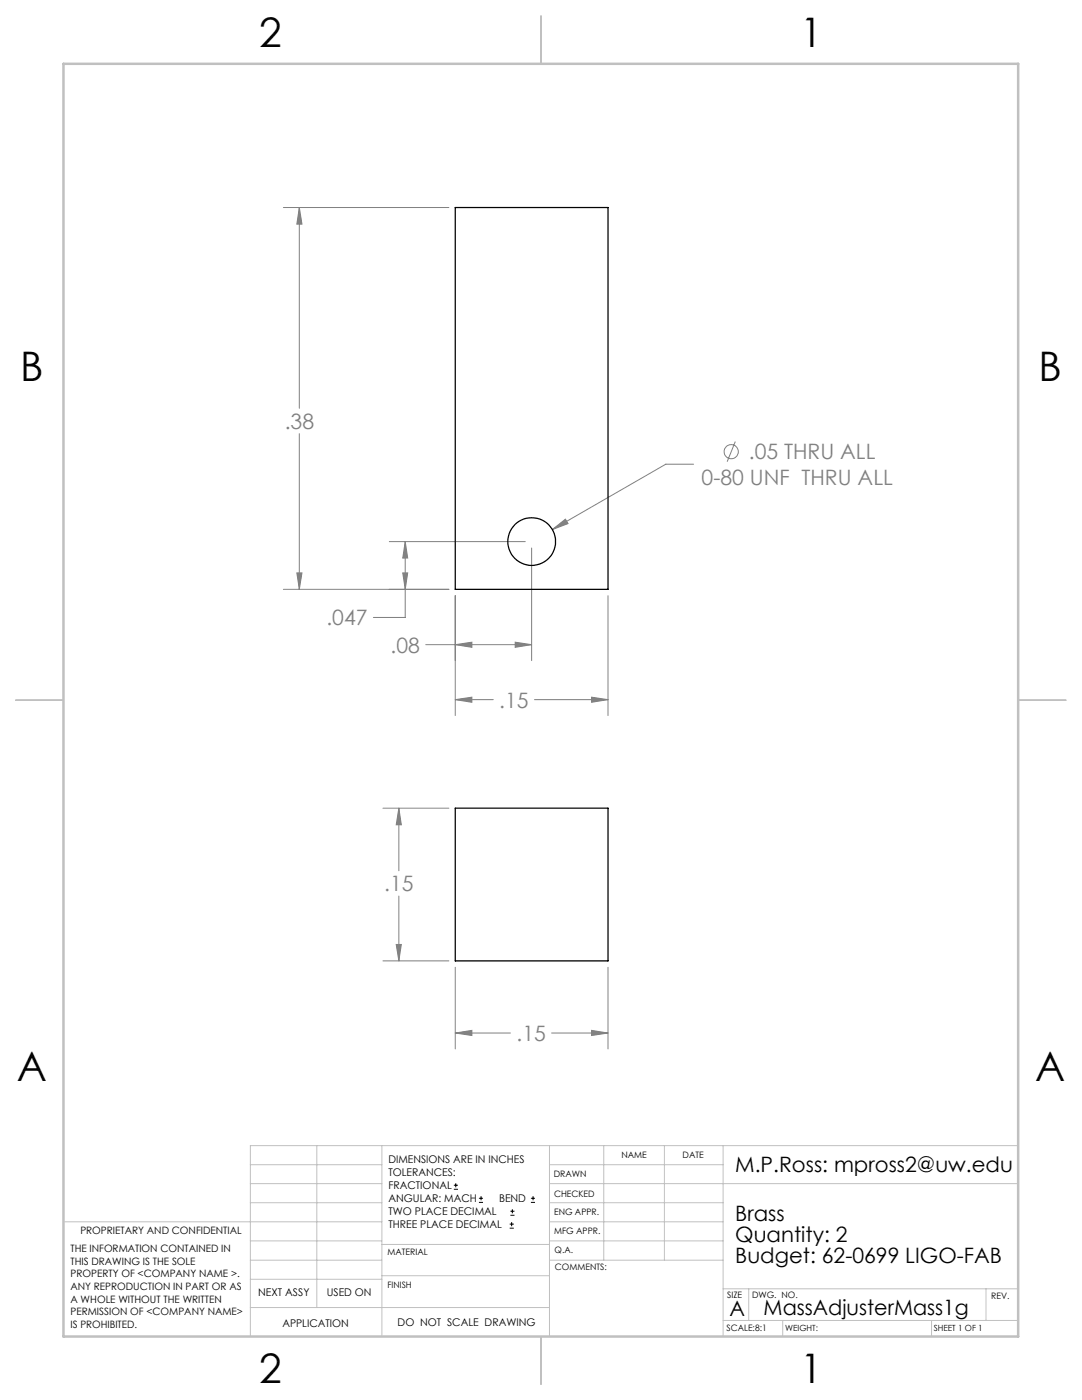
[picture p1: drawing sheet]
<svg xmlns="http://www.w3.org/2000/svg" width="216mm" height="279mm" viewBox="0 0 216 279" stroke-linecap="round" stroke-linejoin="round" font-family="sans-serif">
<g fill="none" stroke="#808080" stroke-width=".2">
<path d="M56.6 41.4h33M59.7 41.4l.6 3.3h-1.1zM59.7 41.4v40.1M59.7 86.5v31.1M138.4 92.6h-5.5l-22.7 13.1M146.7 88.1l-1.6 4M56.6 117.6h33M59.2 114.3h1.1l-.6 3.3zM77.7 108.1h27.1M80.4 114.3h1l-.5 3.3zM80.9 108.1l.5 3.3h-1zM80.9 108.1v15.1h-6.4"/>
<path d="M90.8 118.9v23.9M106.1 109.4v22.4M110.2 105.7l2.6-2.1 .5 .9zM121.3 118.9v23.9M84.9 128.7h21.2M90.8 139.6l3.4-.5v1.1zM90.8 128.7l3.4-.5v1zM90.8 139.6h7.6M102.8 128.2l3.3 .5-3.3 .5zM106.6 139.6h14.7M118 139.1l3.3 .5-3.3 .6zM76.4 161.3h13.2"/>
<path d="M79.6 161.3l.5 3.3h-1zM79.6 161.3v12.5M79.6 178.8v13M76.4 191.8h13.2M79.1 188.5h1l-.5 3.3zM90.8 193v16.3M121.3 193v16.3M90.8 206.2l3.4-.6v1.1zM90.8 206.2h11M110.1 206.2h11.2M118 205.6l3.3 .6-3.3 .5z"/>
<circle cx="145.9" cy="90.1" r="1.41"/>
</g>
<g fill="none" stroke="#000" stroke-width=".2">
<path d="M90.6 237.3h.8M90.6 236.5h.8M90.9 236.1v.9M95.6 240h.8M95.6 239.1h.8M96 238.7v.8M105.9 240h.9M105.9 239.1h.9M106.4 238.7v.8M101.7 245.1h.8M101.7 244.3h.8M101.8 242.5h.9"/>
<path d="M101.8 241.7h.9M102.1 243.9v.8M102.2 241.3v.8"/>
</g>
<g fill="none" stroke="#c0c0c0" stroke-width=".2">
<path d="M50 232.4h26.2M50 236.2h26.2M63.2 228.6v32.3M76.2 228.6v38.1M109.6 228.6v38.1M109.6 232.4h34.7M109.6 236.2h93.6M120.5 228.6v22.9M132.6 228.6v22.9M144.3 228.6v38.1M203.2 228.6h-153.2v38.1M12.7 243.8h63.5"/>
<path d="M50 251.5h26.2M50 240h26.2M50 247.7h26.2M50 255.3h26.2M76.2 254.6h33.4M76.2 248.4h33.4M109.6 251.5h34.7M109.6 243.8h34.7M109.6 240h34.7M109.6 247.7h34.7M144.3 257.2h58.9M149.4 257.2v6.3"/>
<path d="M196.7 257.2v6.3M50 260.9h59.6M144.3 263.5h58.9M156.2 263.5v3.2M185.9 263.5v3.2"/>
</g>
<path d="M108 3.2v9.5M3.1 139.7h9.6M203.2 139.7h9.5M108 266.7v9.6" fill="none" stroke="#c0c0c0" stroke-width=".25"/>
<path d="M12.7 12.7h190.5v254h-190.5z" fill="none" stroke="#c0c0c0" stroke-width=".5"/>
<path d="M90.8 139.6l3.4-.5v1.1zM118 139.1l3.3 .5-3.3 .6zM59.7 41.4l.6 3.3h-1.1zM59.2 114.3h1.1l-.6 3.3zM80.9 108.1l.5 3.3h-1zM80.4 114.3h1l-.5 3.3zM102.8 128.2l3.3 .5-3.3 .5zM90.8 128.7l3.4-.5v1zM110.2 105.7l3.1-1.2-.5-.9zM90.8 206.2l3.4-.6v1.1zM118 205.6l3.3 .6-3.3 .5zM79.6 161.3l.5 3.3h-1zM79.1 188.5h1l-.5 3.3z" fill="#808080"/>
<g fill="none" stroke="#000" stroke-width=".25">
<path d="M90.8 41.4h30.5v76.2h-30.5zM90.8 161.3h30.5v30.5h-30.5z"/>
<circle cx="106.1" cy="108.1" r="4.8"/>
</g>
<g font-size="8.1">
<text x="51.7" y="9.3">2</text>
<text x="159.7" y="9.3">1</text>
<text x="4" y="76">B</text>
<text x="207.2" y="76">B</text>
<text x="3.3" y="215.7">A</text>
<text x="206.5" y="215.7">A</text>
<text x="51.7" y="276">2</text>
<text x="159.7" y="276">1</text>
</g>
<g font-size="4.2" fill="#808080">
<text x="56.8" y="85.6">.38</text>
<text x="149.4" y="91.7">.05 THRU ALL</text>
<text x="140" y="96.8">0-80 UNF THRU ALL</text>
<text x="65.1" y="124.8">.047</text>
<text x="77.9" y="130.2">.08</text>
<text x="99.6" y="141.2">.15</text>
<text x="76.7" y="177.9">.15</text>
<text x="103.1" y="207.7">.15</text>
</g>
<g font-size="4.2">
<text x="146.7" y="233.9">M.P.Ross: mpross2@uw.edu</text>
<text x="146.7" y="243.7">Brass</text>
<text x="146.7" y="247.9">Quantity: 2</text>
<text x="146.7" y="252">Budget: 62-0699 LIGO-FAB</text>
<text x="145.6" y="262.7">A</text>
<text x="152.4" y="262.4">MassAdjusterMass1g</text>
</g>
<g font-size="2.1">
<text x="77.5" y="232.2">DIMENSIONS ARE IN INCHES</text>
<text x="77.5" y="234.7">TOLERANCES:</text>
<text x="77.5" y="237.3">FRACTIONAL</text>
<text x="77.5" y="239.9">ANGULAR: MACH</text>
<text x="99.6" y="239.9">BEND</text>
<text x="77.5" y="242.5">TWO PLACE DECIMAL</text>
<text x="77.5" y="245.1">THREE PLACE DECIMAL</text>
<text x="51.5" y="258.7">NEXT ASSY</text>
<text x="65.2" y="258.6">USED ON</text>
<text x="56.3" y="264.8">APPLICATION</text>
<text x="79.3" y="264.6">DO NOT SCALE DRAWING</text>
</g>
<g font-size="2">
<text x="14.1" y="249.9">THE INFORMATION CONTAINED IN</text>
<text x="16" y="246.3">PROPRIETARY AND CONFIDENTIAL</text>
<text x="14.1" y="252.4">THIS DRAWING IS THE SOLE</text>
<text x="14.1" y="254.9">PROPERTY OF &lt;COMPANY NAME &gt;.</text>
<text x="14.1" y="257.4">ANY REPRODUCTION IN PART OR AS</text>
<text x="14.1" y="260">A WHOLE WITHOUT THE WRITTEN</text>
<text x="14.1" y="262.5">PERMISSION OF &lt;COMPANY NAME&gt;</text>
<text x="14.1" y="265">IS PROHIBITED.</text>
</g>
<g font-size="1.8">
<text x="124" y="231.1">NAME</text>
<text x="136.2" y="231.1">DATE</text>
<text x="110.5" y="234.8">DRAWN</text>
<text x="110.5" y="238.9">CHECKED</text>
<text x="110.6" y="242.5">ENG APPR.</text>
<text x="77.3" y="250.5">MATERIAL</text>
<text x="110.6" y="246.3">MFG APPR.</text>
<text x="110.7" y="250">Q.A.</text>
<text x="77.3" y="257">FINISH</text>
<text x="110.7" y="253.5">COMMENTS:</text>
<text x="145.1" y="259">SIZE</text>
<text x="150.1" y="259.1">DWG. NO.</text>
<text x="197.8" y="259.2">REV.</text>
<text x="145" y="265.7">SCALE:8:1</text>
</g>
<g font-size="1.7">
<text x="156.7" y="265.7">WEIGHT:</text>
<text x="186.3" y="265.7">SHEET 1 OF 1</text>
</g>
</svg>
